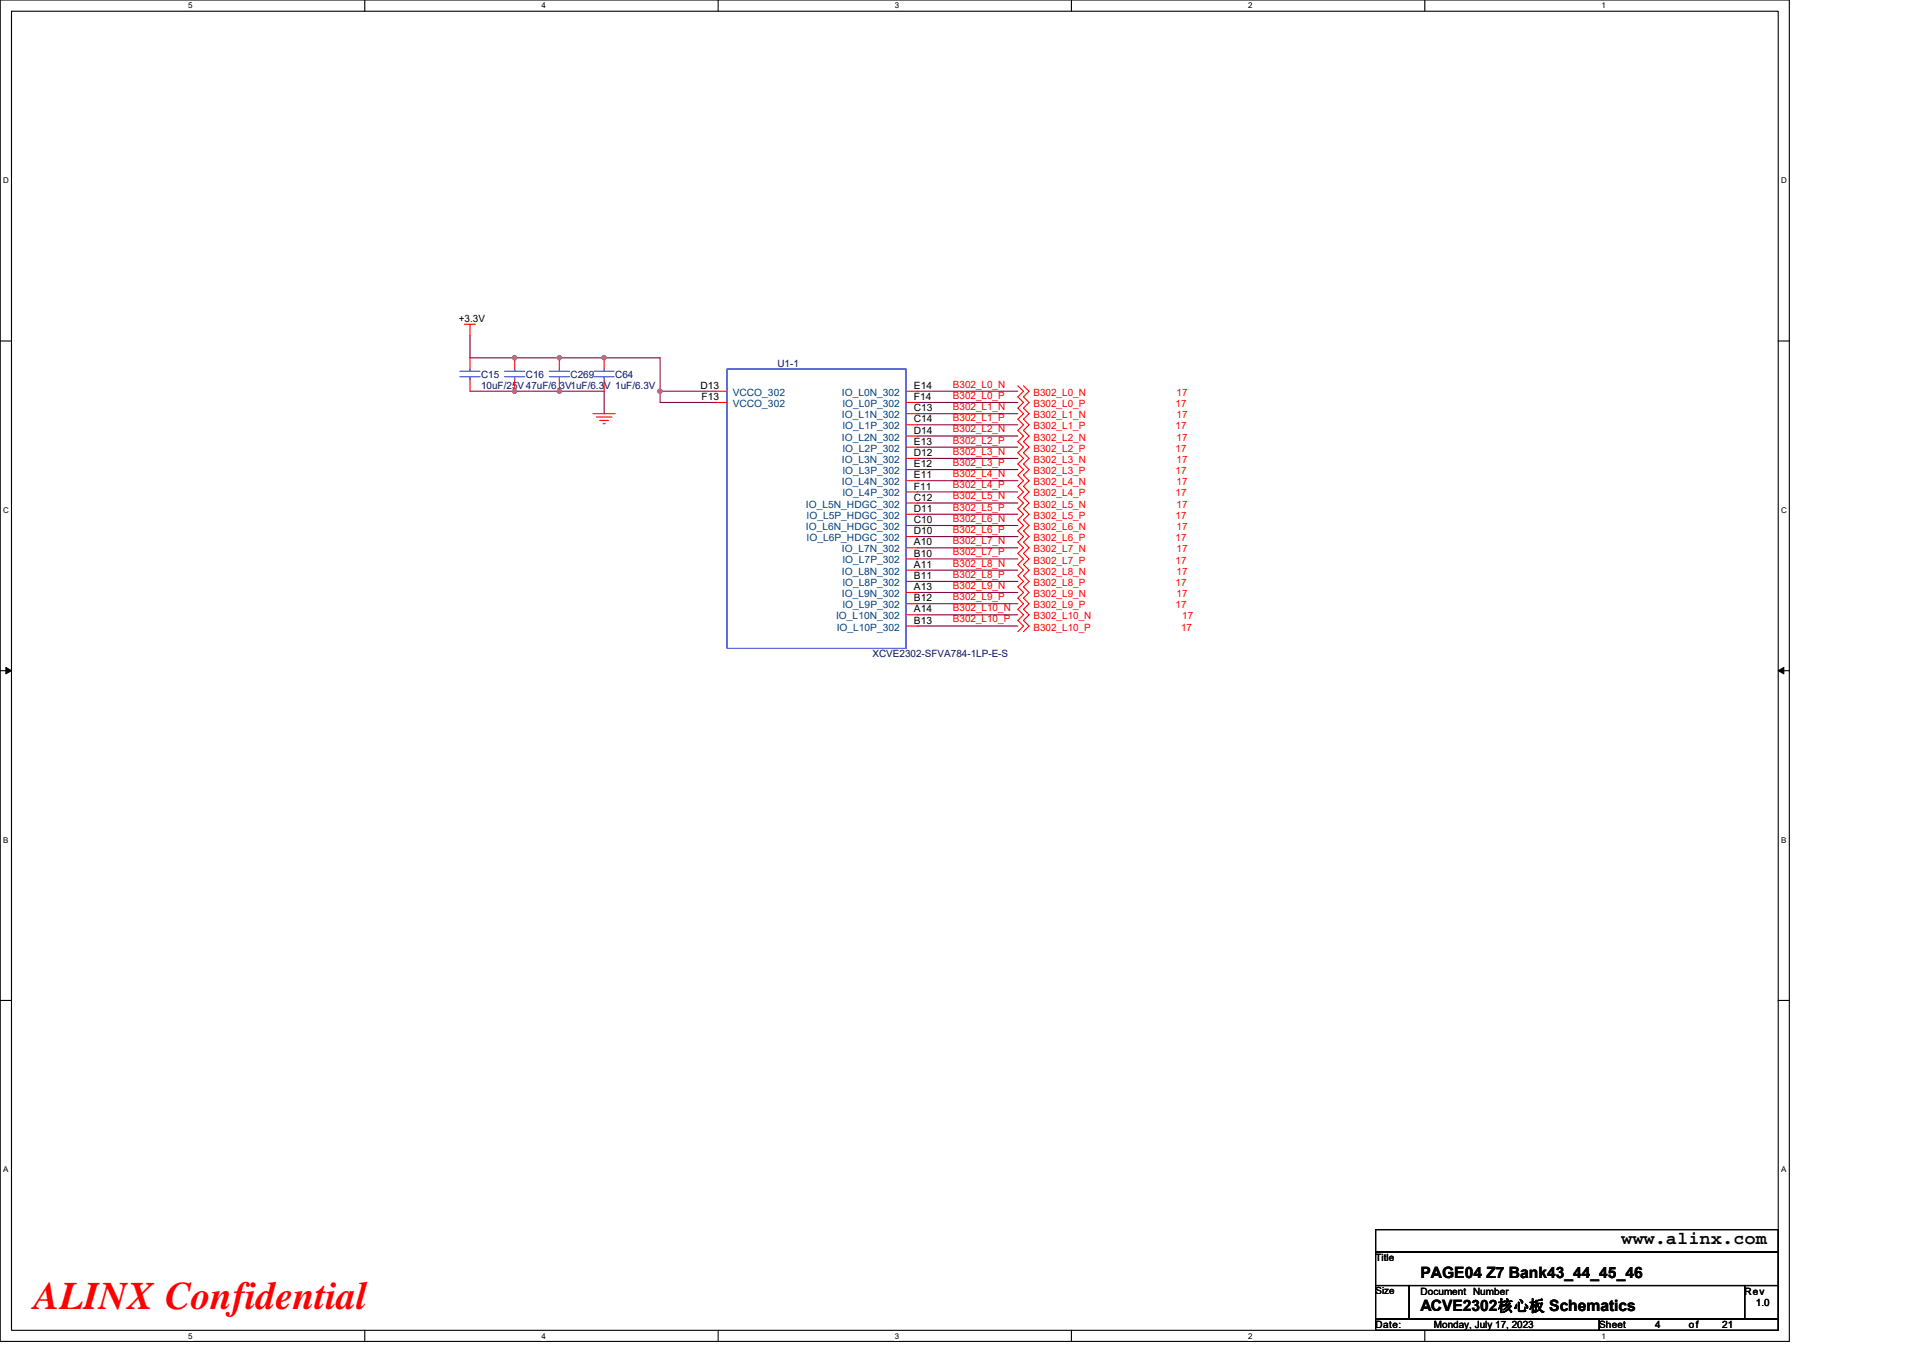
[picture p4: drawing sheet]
<svg xmlns="http://www.w3.org/2000/svg" width="297mm" height="210mm" viewBox="0 0 297 210" stroke-linecap="round" stroke-linejoin="round" font-family="sans-serif">
<path d="M0 0h276.4v207.3h-276.4zM1.8 1.7h272.9v203.8h-272.9z" fill="none" stroke="#000" stroke-width=".17"/>
<g fill="#fff">
<path d="M29.1 .2h.6v1.4h-.6z"/>
<path d="M29.1 205.7h.6v1.4h-.6z"/>
</g>
<path d="M56.3 0v1.7M56.3 205.5v1.8" fill="none" stroke="#000" stroke-width=".17"/>
<g fill="#fff">
<path d="M83.6 .2h.7v1.4h-.7z"/>
<path d="M83.6 205.7h.7v1.4h-.7z"/>
</g>
<path d="M110.9 0v1.7M110.9 205.5v1.8" fill="none" stroke="#000" stroke-width=".17"/>
<g fill="#fff">
<path d="M138.2 .2h.7v1.4h-.7z"/>
<path d="M138.2 205.7h.7v1.4h-.7z"/>
</g>
<path d="M165.5 0v1.7M165.5 205.5v1.8" fill="none" stroke="#000" stroke-width=".17"/>
<g fill="#fff">
<path d="M192.8 .2h.6v1.4h-.6z"/>
<path d="M192.8 205.7h.6v1.4h-.6z"/>
</g>
<path d="M220.1 0v1.7M220.1 205.5v1.8" fill="none" stroke="#000" stroke-width=".17"/>
<g fill="#fff">
<path d="M247.4 .2h.6v1.4h-.6z"/>
<path d="M247.4 205.7h.6v1.4h-.6z"/>
<path d="M.5 27.2h.8v1.4h-.8z"/>
<path d="M275.1 27.2h.9v1.4h-.9z"/>
<path d="M.5 78.1h.8v1.4h-.8z"/>
<path d="M275.1 78.1h.9v1.4h-.9z"/>
</g>
<path d="M0 52.7h1.8M274.7 52.7h1.7" fill="none" stroke="#000" stroke-width=".17"/>
<g fill="#fff">
<path d="M.5 129.1h.8v1.4h-.8z"/>
<path d="M275.1 129.1h.8v1.4h-.8z"/>
</g>
<path d="M0 103.6h1.8M274.7 103.6h1.7" fill="none" stroke="#000" stroke-width=".17"/>
<path d="M.9 103.1l.9 .5-.9 .5zM274.7 103.6l.8-.5v1z" fill="#000" stroke="#000" stroke-width=".15"/>
<g fill="#fff">
<path d="M.5 180h.8v1.4h-.8z"/>
<path d="M275.1 180h.8v1.4h-.8z"/>
</g>
<path d="M0 154.6h1.8M274.7 154.6h1.7M212.5 190h62.2v3.5h-62.2zM212.5 193.5h62.2v5.1h-62.2zM212.5 198.6h5.2v5.2h-5.2zM217.7 198.6h51.8v5.2h-51.8zM269.5 198.6h5.2v5.2h-5.2zM212.5 203.8h34.5v1.7h-34.5zM247 203.8h27.7v1.7h-27.7z" fill="none" stroke="#000" stroke-width=".17"/>
<g fill="none" stroke="#800040" stroke-width=".17">
<path d="M72.6 51.8v3.5h29.4v5.2M72.6 60.5h20.7v3.4M102 60.5h8.6M102 60.5v1.7h8.6M141.7 65.6h15.5M141.7 69.1h15.5M141.7 72.6h15.5M141.7 76h15.5M141.7 79.5h15.5M141.7 63.9h15.5M141.7 67.4h15.5M141.7 70.8h15.5"/>
<path d="M141.7 74.3h15.5M141.7 77.7h15.5M141.7 62.2h15.5M141.7 60.5h15.5M141.7 82.9h15.5M141.7 81.2h15.5M141.7 84.6h15.5M141.7 96.7h15.5M141.7 93.3h15.5M141.7 89.8h15.5M141.7 88.1h15.5M141.7 91.5h15.5"/>
<path d="M141.7 95h15.5M141.7 86.4h15.5"/>
</g>
<g fill="#f0f" stroke="#f0f" stroke-width=".17">
<circle cx="101.9" cy="60.4" r=".34"/>
<circle cx="79.5" cy="55.3" r=".34"/>
<circle cx="79.5" cy="60.4" r=".34"/>
<circle cx="86.4" cy="60.4" r=".34"/>
<circle cx="86.4" cy="55.3" r=".34"/>
<circle cx="93.3" cy="55.3" r=".34"/>
</g>
<g fill="none" stroke="#f00" stroke-width=".17">
<path d="M71.7 50.1h1.7M72.6 50.1v1.7M72.6 55.3v1.7M72.6 58.7v1.8M79.5 55.3v1.7M79.5 58.7v1.8M86.4 55.3v1.7M86.4 58.7v1.8M93.3 55.3v1.7M93.3 58.7v1.8M157.2 59.6l.9 .9-.9 .8 .9 .9-.9 .9 .9 .8-.9 .9 .9 .8-.9 .9 .9 .9-.9 .8 .9 .9-.9 .9 .9 .8-.9 .9 .9 .9-.9 .8 .9 .9-.9 .8 .9 .9-.9 .9 .9 .8-.9 .9 .9 .9-.9 .8 .9 .9-.9 .8 .9 .9-.9 .9 .9 .8-.9 .9 .9 .9-.9 .8 .9 .9-.9 .9 .9 .8-.9 .9 .9 .8-.9 .9 .9 .9-.9 .8 .9 .9-.9 .9 .9 .8-.9 .9M158.1 59.6l.9 .9-.9 .8 .9 .9-.9 .9 .9 .8-.9 .9 .9 .8-.9 .9 .9 .9-.9 .8 .9 .9-.9 .9 .9 .8-.9 .9 .9 .9-.9 .8 .9 .9-.9 .8 .9 .9-.9 .9 .9 .8-.9 .9 .9 .9-.9 .8 .9 .9-.9 .8 .9 .9-.9 .9 .9 .8-.9 .9 .9 .9-.9 .8 .9 .9-.9 .9 .9 .8-.9 .9 .9 .8-.9 .9 .9 .9-.9 .8 .9 .9-.9 .9 .9 .8-.9 .9"/>
<path d="M91.6 63.9h3.4M92.1 64.4h2.4M92.6 65h1.4M93.2 65.5h.3M110.6 60.5h1.7M110.6 62.2h1.7M140 60.5h1.7M140 62.2h1.7M140 63.9h1.7M140 65.6h1.7M140 67.4h1.7M140 69.1h1.7"/>
<path d="M140 70.8h1.7M140 72.6h1.7M140 74.3h1.7M140 76h1.7M140 77.7h1.7M140 79.5h1.7M140 81.2h1.7M140 82.9h1.7M140 84.6h1.7M140 86.4h1.7M140 88.1h1.7M140 89.8h1.7"/>
<path d="M140 91.5h1.7M140 93.3h1.7M140 95h1.7M140 96.7h1.7"/>
</g>
<g fill="none" stroke="#00f" stroke-width=".17">
<path d="M71 58.2h3.1M71 57.4h3.1M72.6 57v.4M72.6 58.2v.5M78 58.2h3M78 57.4h3M79.5 57v.4M79.5 58.2v.5M84.9 58.2h3.1M84.9 57.4h3.1M86.4 57v.4M86.4 58.2v.5"/>
<path d="M91.8 58.2h3.1M91.8 57.4h3.1M93.3 57v.4M93.3 58.2v.5M112.3 57h27.7v43.2h-27.7z"/>
</g>
<text font-size="6" fill="#f00" x="5.2" y="202.3">ALINX Confidential</text>
<text font-size="2.8" x="250.5" y="192.3">www.alinx.com</text>
<g font-size="2.4">
<text x="219.4" y="197.4">PAGE04 Z7 Bank43_44_45_46</text>
<text x="219.4" y="202.6">ACVE2302核心板 Schematics</text>
</g>
<g font-size="1.5">
<text x="70.9" y="49.8">+3.3V</text>
<text x="108.2" y="60.1">D13</text>
<text x="108.3" y="61.8">F13</text>
<text x="141.2" y="60.1">E14</text>
<text x="141.2" y="63.6">C13</text>
<text x="141.2" y="61.8">F14</text>
<text x="141.2" y="65.3">C14</text>
<text x="141.2" y="67">D14</text>
<text x="141.2" y="70.5">D12</text>
<text x="141.2" y="68.7">E13</text>
<text x="141.2" y="77.4">C12</text>
<text x="141.2" y="73.9">E11</text>
<text x="141.2" y="72.2">E12</text>
<text x="141.2" y="75.6">F11</text>
<text x="141.2" y="80.8">C10</text>
<text x="141.2" y="79.1">D11</text>
<text x="141.2" y="82.6">D10</text>
<text x="141.2" y="84.3">A10</text>
<text x="141.2" y="87.7">A11</text>
<text x="141.2" y="86">B10</text>
<text x="141.2" y="89.5">B11</text>
<text x="141.2" y="94.6">A14</text>
<text x="141.2" y="91.2">A13</text>
<text x="141.2" y="92.9">B12</text>
<text x="141.2" y="96.4">B13</text>
<text x="212.5" y="194.9">Title</text>
<text x="212.5" y="200">Size</text>
<text x="219.4" y="200">Document Number</text>
<text x="269.5" y="200">Rev</text>
<text x="271.2" y="201.8">1.0</text>
<text x="212.5" y="205.2">Date:</text>
<text x="221.5" y="205.2">Monday, July 17, 2023</text>
<text x="247" y="205.2">Sheet</text>
<text x="255.7" y="205.2">4</text>
<text x="260.9" y="205.2">of</text>
<text x="266" y="205.2">21</text>
</g>
<g font-size="1.5" fill="#000080">
<text x="74.3" y="58.4">C15</text>
<text x="81.2" y="58.4">C16</text>
<text x="88.1" y="58.4">C269</text>
<text x="95" y="58.4">C64</text>
<text x="120.1" y="56.7">U1-1</text>
<text x="74.3" y="60.1">10uF/25V 47uF/6.3V1uF/6.3V 1uF/6.3V</text>
<text x="134.8" y="101.6">XCVE2302-SFVA784-1LP-E-S</text>
</g>
<g font-size="1.5" fill="#f00">
<text x="147.2" y="59.9">B302_L0_N</text>
<text x="147.2" y="65.1">B302_L1_P</text>
<text x="147.2" y="63.4">B302_L1_N</text>
<text x="147.2" y="61.6">B302_L0_P</text>
<text x="159.6" y="64.6">B302_L1_N</text>
<text x="159.6" y="62.9">B302_L0_P</text>
<text x="159.6" y="61.2">B302_L0_N</text>
<text x="181.6" y="62.9">17</text>
<text x="181.8" y="64.6">17</text>
<text x="181.8" y="61.2">17</text>
<text x="147.2" y="68.5">B302_L2_P</text>
<text x="147.2" y="66.8">B302_L2_N</text>
<text x="147.2" y="70.3">B302_L3_N</text>
<text x="159.6" y="66.4">B302_L1_P</text>
<text x="159.6" y="69.8">B302_L2_P</text>
<text x="159.6" y="68.1">B302_L2_N</text>
<text x="159.6" y="71.5">B302_L3_N</text>
<text x="181.6" y="66.4">17</text>
<text x="181.6" y="69.8">17</text>
<text x="181.8" y="68.1">17</text>
<text x="181.8" y="71.5">17</text>
<text x="147.2" y="72">B302_L3_P</text>
<text x="147.2" y="75.5">B302_L4_P</text>
<text x="147.2" y="73.7">B302_L4_N</text>
<text x="147.2" y="77.2">B302_L5_N</text>
<text x="159.6" y="73.3">B302_L3_P</text>
<text x="159.6" y="76.7">B302_L4_P</text>
<text x="159.6" y="75">B302_L4_N</text>
<text x="181.6" y="73.3">17</text>
<text x="181.6" y="76.7">17</text>
<text x="181.8" y="75">17</text>
<text x="147.2" y="78.9">B302_L5_P</text>
<text x="147.2" y="82.4">B302_L6_P</text>
<text x="147.2" y="80.6">B302_L6_N</text>
<text x="159.6" y="80.2">B302_L5_P</text>
<text x="159.6" y="83.6">B302_L6_P</text>
<text x="159.6" y="78.4">B302_L5_N</text>
<text x="159.6" y="81.9">B302_L6_N</text>
<text x="181.6" y="80.2">17</text>
<text x="181.6" y="83.6">17</text>
<text x="181.8" y="78.4">17</text>
<text x="181.8" y="81.9">17</text>
<text x="147.2" y="84.1">B302_L7_N</text>
<text x="147.2" y="89.3">B302_L8_P</text>
<text x="147.2" y="87.5">B302_L8_N</text>
<text x="147.2" y="85.8">B302_L7_P</text>
<text x="159.6" y="85.3">B302_L7_N</text>
<text x="159.6" y="88.8">B302_L8_N</text>
<text x="159.6" y="87.1">B302_L7_P</text>
<text x="181.6" y="87.1">17</text>
<text x="181.8" y="85.3">17</text>
<text x="181.8" y="88.8">17</text>
<text x="147.2" y="92.7">B302_L9_P</text>
<text x="147.2" y="91">B302_L9_N</text>
<text x="147.2" y="94.4">B302_L10_N</text>
<text x="159.6" y="90.5">B302_L8_P</text>
<text x="159.6" y="94">B302_L9_P</text>
<text x="159.6" y="92.3">B302_L9_N</text>
<text x="159.6" y="95.7">B302_L10_N</text>
<text x="181.6" y="90.5">17</text>
<text x="181.6" y="94">17</text>
<text x="181.8" y="92.3">17</text>
<text x="182.6" y="95.7">17</text>
<text x="147.2" y="96.2">B302_L10_P</text>
<text x="159.6" y="97.4">B302_L10_P</text>
<text x="182.4" y="97.4">17</text>
</g>
<g font-size="1.5" fill="#004080">
<text x="113.2" y="61.2">VCCO_302</text>
<text x="113.2" y="62.9">VCCO_302</text>
<text x="130" y="61.2">IO_L0N_302</text>
<text x="130" y="64.6">IO_L1N_302</text>
<text x="130.1" y="62.9">IO_L0P_302</text>
<text x="130" y="68.1">IO_L2N_302</text>
<text x="130" y="71.5">IO_L3N_302</text>
<text x="130.1" y="66.3">IO_L1P_302</text>
<text x="130.1" y="69.8">IO_L2P_302</text>
<text x="130" y="75">IO_L4N_302</text>
<text x="130.1" y="73.3">IO_L3P_302</text>
<text x="130.1" y="76.7">IO_L4P_302</text>
<text x="124.5" y="78.4">IO_L5N_HDGC_302</text>
<text x="124.5" y="81.9">IO_L6N_HDGC_302</text>
<text x="124.6" y="80.2">IO_L5P_HDGC_302</text>
<text x="124.6" y="83.6">IO_L6P_HDGC_302</text>
<text x="130" y="85.3">IO_L7N_302</text>
<text x="130" y="88.8">IO_L8N_302</text>
<text x="130.1" y="87.1">IO_L7P_302</text>
<text x="129.2" y="95.7">IO_L10N_302</text>
<text x="130" y="92.2">IO_L9N_302</text>
<text x="130.1" y="90.5">IO_L8P_302</text>
<text x="130.1" y="94">IO_L9P_302</text>
<text x="129.2" y="97.4">IO_L10P_302</text>
</g>
<g font-size="1.2">
<text x="29.1" y="1.3">5</text>
<text x="83.6" y="1.3">4</text>
<text x="138.2" y="1.3">3</text>
<text x="192.8" y="1.3">2</text>
<text x="247.4" y="1.3">1</text>
<text x=".5" y="28.3">D</text>
<text x="275.1" y="28.3">D</text>
<text x=".5" y="79.2">C</text>
<text x="275.1" y="79.2">C</text>
<text x=".5" y="130.2">B</text>
<text x="275.1" y="130.2">B</text>
<text x=".5" y="181.1">A</text>
<text x="275.1" y="181.1">A</text>
<text x="29.1" y="206.8">5</text>
<text x="83.6" y="206.8">4</text>
<text x="138.2" y="206.8">3</text>
<text x="192.8" y="206.8">2</text>
<text x="247.4" y="206.8">1</text>
</g>
</svg>
